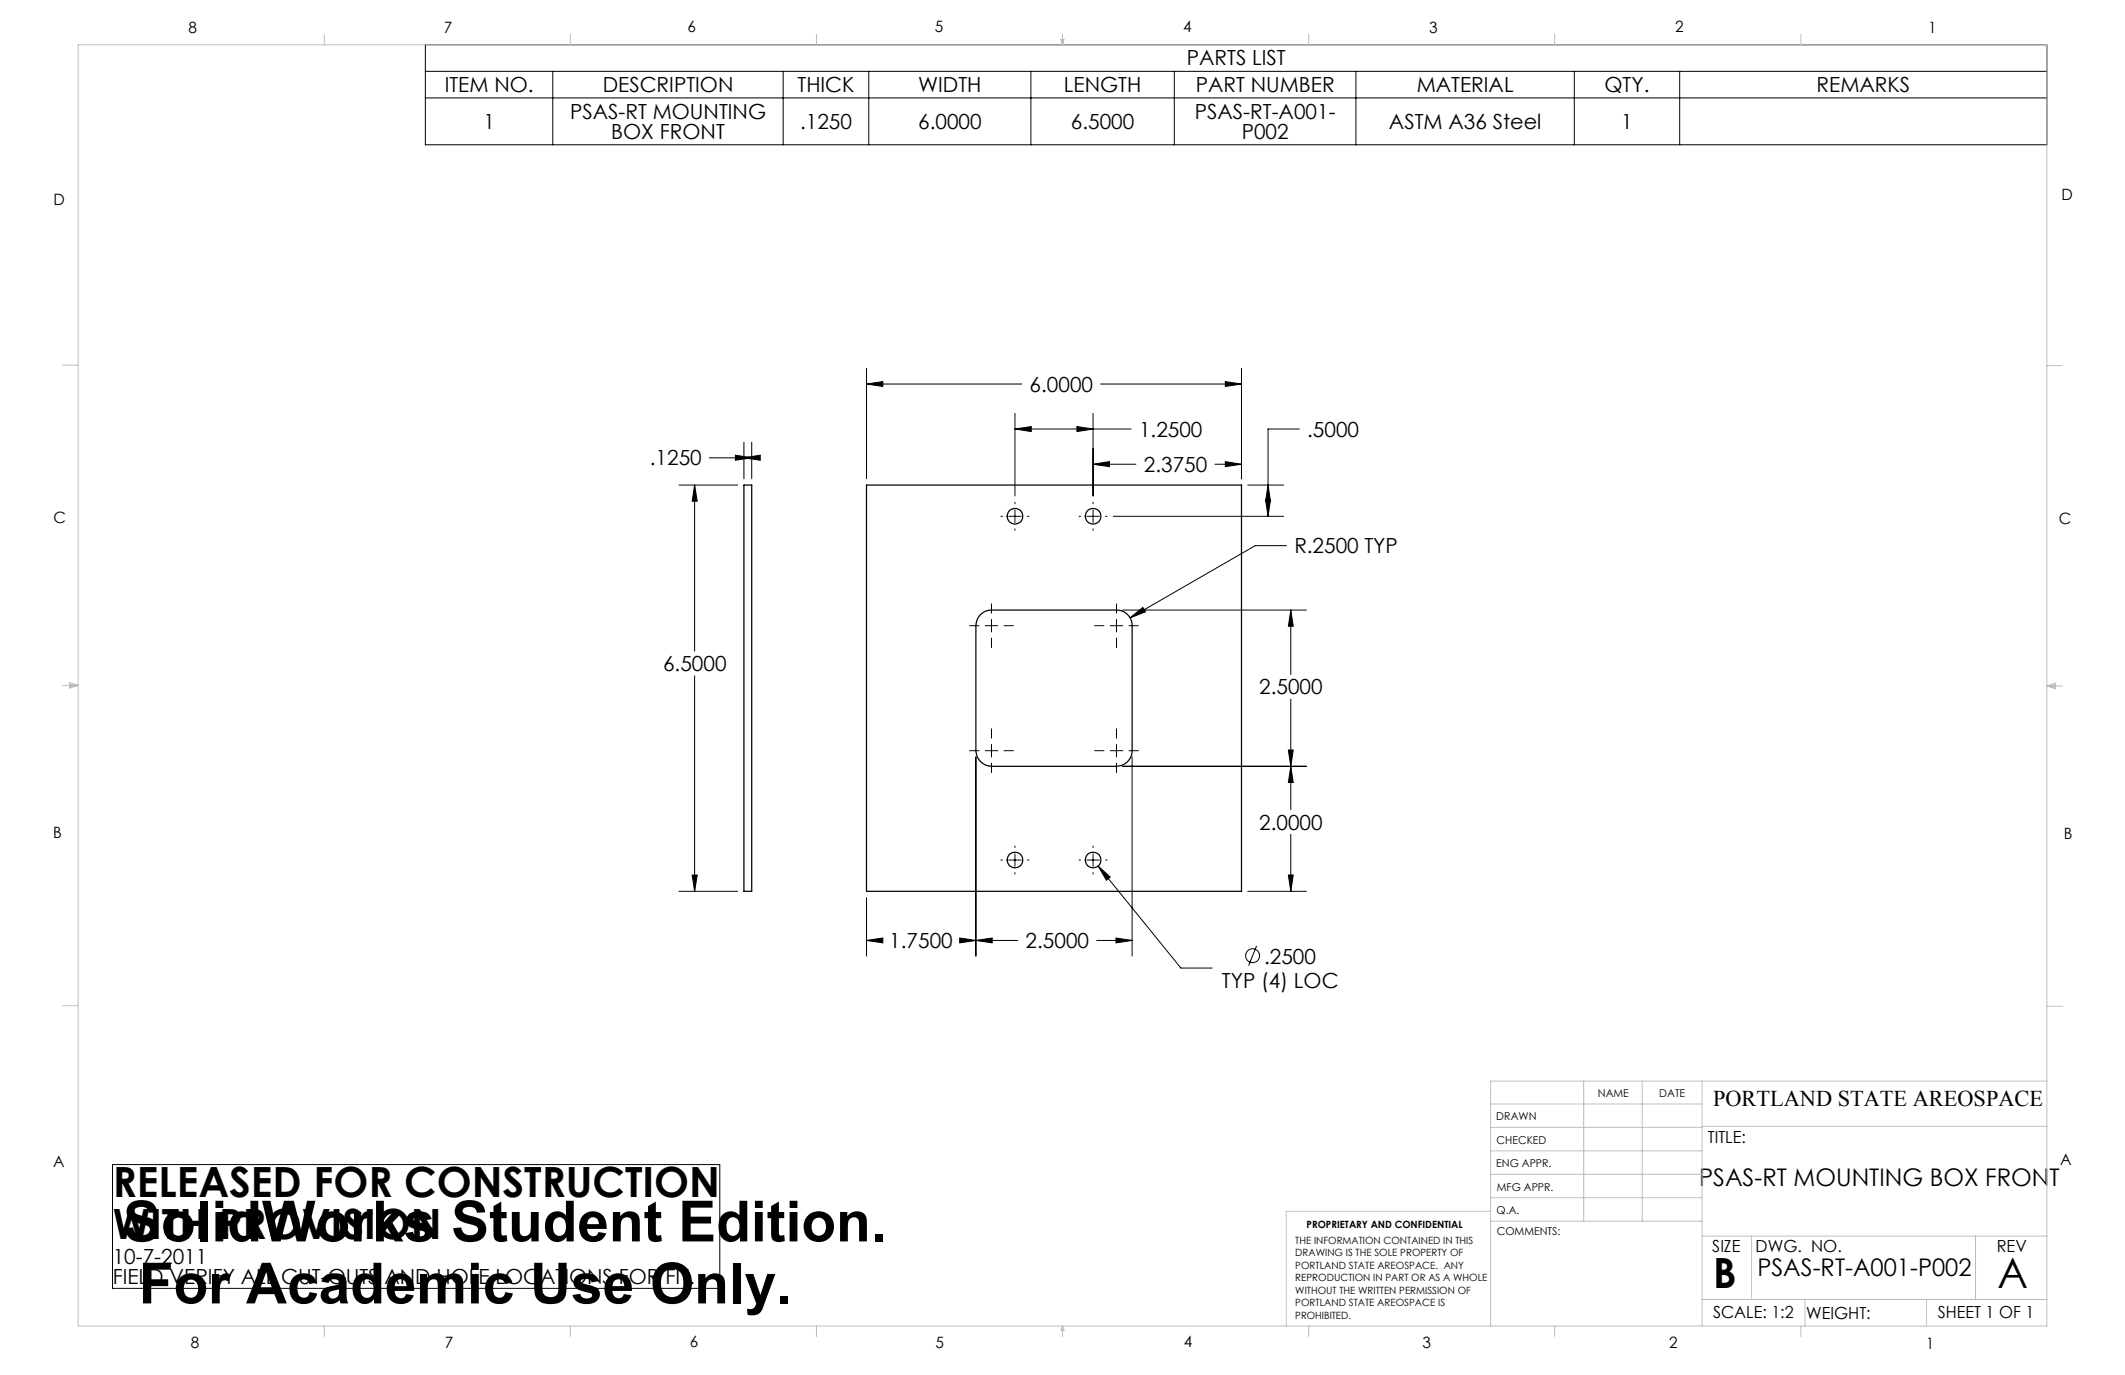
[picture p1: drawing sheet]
<svg xmlns="http://www.w3.org/2000/svg" width="432mm" height="279mm" viewBox="0 0 432 279" stroke-linecap="round" stroke-linejoin="round" font-family="sans-serif">
<g fill="none" stroke="#000" stroke-width=".2">
<path d="M86.4 9.1h329.5v20.3h-329.5zM86.4 14.5h329.5M86.4 19.9h329.5M112.3 14.5v14.9M159.1 14.5v14.9M176.5 14.5v14.9M209.5 14.5v14.9M238.6 14.5v14.9M275.5 14.5v14.9M319.9 14.5v14.9M341.3 14.5v14.9M176.1 78l3.3-.5v1z"/>
<path d="M176.1 74.9v22.4M176.1 78h31.5M223.7 78h28.6M249 77.5l3.3 .5-3.3 .5zM252.3 74.9v22.4M138 98.6h11.9M141.1 98.6l.6 3.2h-1zM141.1 98.6v33.7M144.1 93h8.7M149.4 92.5l3.4 .5-3.4 .5zM151.2 93l3.3-.5v1zM151.2 89.9v7.4"/>
<path d="M152.8 89.9v7.4M206.2 87.2l3.3-.5v1zM206.2 84v16.8M206.2 87.2h23.6M218.8 86.7l3.3 .5-3.3 .5zM222.1 94.3l3.3-.5v1zM222.1 84v16.8M222.1 94.3h8.7M246.9 94.3h5.4M249 93.8l3.3 .5-3.3 .5zM253.5 98.6h7.3M257.7 98.6l.5 3.2h-1z"/>
<path d="M264 87.2h-6.3v17.7M203.4 104.9h.3M205 104.9h2.5M206.2 102.1v.3M206.2 103.6v2.6M206.2 107.5v.3M208.8 104.9h.3M219.3 104.9h.3M220.8 104.9h2.6M222.1 102.1v.3M222.1 103.6v2.6M222.1 107.5v.3"/>
<path d="M224.6 104.9h.4M226.2 104.9h34.6M257.2 101.6h1l-.5 3.3zM261.4 110.9h-6.3l-25.5 14.7M141.1 137.3v43.8M197 127.1h1.9M200.2 127.1h2.5M201.5 122.7v1.9M201.5 125.9v2.5M201.5 129.7v1.9M204 127.1h1.9M222.4 127.1h1.9"/>
<path d="M225.6 127.1h2.5M226.9 122.7v1.9M226.9 125.9v2.5M226.9 129.7v1.9M228.1 124h37.4M229.4 127.1h1.9M229.6 125.6l2.6-2.2 .6 .9zM262.3 124l.5 3.2h-1zM262.3 124v13.1M197 152.5h1.9M198.3 153.8v40.5M200.2 152.5h2.5"/>
<path d="M201.5 148.1v1.9M201.5 151.3v2.5M201.5 155.1v1.9M204 152.5h1.9M222.4 152.5h1.9M225.6 152.5h2.5M226.9 148.1v1.9M226.9 151.3v2.5M226.9 155.1v1.9M228.1 155.7h37.4M229.4 152.5h1.9M230 153.8v40.5"/>
<path d="M261.8 152.4h1l-.5 3.3zM262.3 155.7l.5 3.3h-1zM262.3 142.1v22.4M140.7 177.8h1l-.6 3.3zM203.4 174.8h.3M205 174.8h2.5M206.2 171.9v.3M206.2 173.5v2.5M206.2 177.3v.3M208.8 174.8h.3M219.3 174.8h.3M220.8 174.8h2.6"/>
<path d="M222.1 171.9v.3M222.1 173.5v2.5M222.1 177.3v.3M223.1 176l2.5 2.2-.8 .7zM223.1 176l16.9 20.7h6.3M224.6 174.8h.4M261.8 177.8h1l-.5 3.3zM262.3 169.5v11.6M138 181.1h11.9M176.1 191.1l3.3-.5v1zM176.1 182.4v11.9M176.1 191.1h3"/>
<path d="M195 190.6l3.3 .5-3.3 .5zM195.2 191.1h11.6M198.3 191.1l3.3-.5v1zM222.8 191.1h7.2M226.8 190.6l3.2 .5-3.2 .5zM253.5 181.1h12M255.3 192.2l-1.6 4M22.9 236.6h123.4v25.2h-123.4z"/>
<circle cx="254.5" cy="194.2" r="1.41"/>
</g>
<g fill="none" stroke="#c0c0c0" stroke-width=".2">
<path d="M15.9 9.1h400v260.4h-400zM65.9 6.9v2.2M115.9 6.9v2.2M165.9 6.9v2.2M215.6 8h.6l-.3 1.1zM215.7 8l.2 1.1M215.9 6.9v2.2M216 8l-.1 1.1M265.9 6.9v2.2M315.9 6.9v2.2M365.9 6.9v2.2M12.7 74.2h3.2"/>
<path d="M415.9 74.3h3.2M12.7 139.3h3.2M14.2 139.1l1.7 .2M14.2 138.7l1.7 .6-1.7 .5zM15.9 139.3l-1.7 .3M415.9 139.4h3.2M415.9 139.4l1.8-.6v1.2zM415.9 139.4l1.8 .3M417.7 139.2l-1.8 .2M12.7 204.4h3.2M321.8 219.7v28.4M333.7 219.7v28.4"/>
<path d="M345.9 219.7v49.8M415.9 204.5h3.2M415.9 219.7h-113v49.8M302.9 233.9h43M302.9 229.1h43M302.9 224.3h43M302.9 238.6h43M345.9 228.9h70M302.9 248.1h43M302.9 243.4h43M302.9 246.1h-41.5v23.4M345.9 251.2h70"/>
<path d="M355.9 251.2v12.9M401.4 251.2v12.9M65.9 269.5v2.1M115.9 269.5v2.1M165.9 269.5v2.1M215.9 269.5v2.1M215.9 269.5l.3 .8h-.6zM265.9 269.5v2.1M315.9 269.5v2.1M345.9 264.1h70M365.9 269.5v2.1M366.8 264.1v5.4"/>
<path d="M391.5 264.1v5.4"/>
</g>
<path d="M249 77.5l3.3 .5-3.3 .5zM176.1 78l3.3-.5v1zM198.3 191.1l3.3-.5v1zM226.8 190.6l3.2 .5-3.2 .5zM261.8 152.4h1l-.5 3.3zM262.3 124l.5 3.2h-1zM206.2 87.2l3.3-.5v1zM218.8 86.7l3.3 .5-3.3 .5zM257.7 98.6l.5 3.2h-1zM257.2 101.6h1l-.5 3.3zM223.1 176l1.7 2.9 .8-.7zM249 93.8l3.3 .5-3.3 .5zM222.1 94.3l3.3-.5v1zM195 190.6l3.3 .5-3.3 .5zM176.1 191.1l3.3-.5v1zM262.3 155.7l.5 3.3h-1zM261.8 177.8h1l-.5 3.3zM229.6 125.6l3.2-1.3-.6-.9zM151.2 93l3.3-.5v1zM149.4 92.5l3.4 .5-3.4 .5zM140.7 177.8h1l-.6 3.3zM141.1 98.6l.6 3.2h-1z" fill="#000"/>
<g fill="none" stroke="#000" stroke-width=".25">
<path d="M151.2 98.6h1.6v82.5h-1.6zM176.1 98.6h76.2v82.5h-76.2zM199.2 124.9a2.98 2.98 0 0 1 2.3-.9h25.4a3.1 3.1 0 0 1 3.1 3.1v25.4a3.2 3.2 0 0 1-3.1 3.2h-25.4a3.3 3.3 0 0 1-3.2-3.2l.1-25.9a2.93 2.93 0 0 1 .8-1.7z"/>
<circle cx="206.2" cy="104.9" r="1.59"/>
<circle cx="222.1" cy="104.9" r="1.59"/>
<circle cx="206.2" cy="174.7" r="1.59"/>
<circle cx="222.1" cy="174.7" r="1.59"/>
</g>
<g font-size="11.5">
<text x="25" y="252.3">SolidWorks Student Edition.</text>
<text x="28.2" y="264.9">For Academic Use Only.</text>
</g>
<g font-size="8.5">
<text x="22.9" y="243.3">RELEASED FOR CONSTRUCTION</text>
<text x="22.9" y="251.7">WITH PROVISION</text>
<text x="348.1" y="261.8">B</text>
<text x="405.9" y="261.6">A</text>
</g>
<g font-size="4.9">
<text x="345.3" y="241">PSAS-RT MOUNTING BOX FRONT</text>
<text x="357.1" y="259.2">PSAS-RT-A001-P002</text>
</g>
<text font-size="4.6" x="348.1" y="224.8">PORTLAND STATE AREOSPACE</text>
<g font-size="4.2">
<text x="241.2" y="13.3">PARTS LIST</text>
<text x="90.4" y="18.7">ITEM NO.</text>
<text x="122.5" y="18.7">DESCRIPTION</text>
<text x="162.1" y="18.7">THICK</text>
<text x="186.6" y="18.7">WIDTH</text>
<text x="216.2" y="18.7">LENGTH</text>
<text x="243" y="18.7">PART NUMBER</text>
<text x="287.9" y="18.7">MATERIAL</text>
<text x="326" y="18.7">QTY.</text>
<text x="369.1" y="18.7">REMARKS</text>
<text x="98.2" y="26.1">1</text>
<text x="115.8" y="24.1">PSAS-RT MOUNTING</text>
<text x="124.2" y="28.2">BOX FRONT</text>
<text x="162.6" y="26.1">.1250</text>
<text x="186.6" y="26.1">6.0000</text>
<text x="217.6" y="26.1">6.5000</text>
<text x="242.8" y="24.1">PSAS-RT-A001-</text>
<text x="252.3" y="28.2">P002</text>
<text x="282.2" y="26.1">ASTM A36 Steel</text>
<text x="329.5" y="26.1">1</text>
<text x="209.2" y="79.6">6.0000</text>
<text x="231.4" y="88.7">1.2500</text>
<text x="265.6" y="88.7">.5000</text>
<text x="132.1" y="94.6">.1250</text>
<text x="232.4" y="95.9">2.3750</text>
<text x="263" y="112.4">R.2500 TYP</text>
<text x="134.7" y="136.4">6.5000</text>
<text x="255.9" y="141.1">2.5000</text>
<text x="255.9" y="168.6">2.0000</text>
<text x="180.7" y="192.7">1.7500</text>
<text x="208.4" y="192.7">2.5000</text>
<text x="256.9" y="195.8">.2500</text>
<text x="248.3" y="200.8">TYP (4) LOC</text>
<text x="22.9" y="256.8">10-7-2011</text>
<text x="22.9" y="260.9">FIELD VERIFY ALL CUT-OUTS AND HOLE LOCATIONS FOR FIT.</text>
</g>
<g font-size="3.4">
<text x="347.1" y="232.3">TITLE:</text>
<text x="347.9" y="254.3">SIZE</text>
<text x="356.7" y="254.4">DWG. NO.</text>
<text x="405.7" y="254.5">REV</text>
<text x="348.1" y="267.9">SCALE: 1:2</text>
<text x="367" y="268">WEIGHT:</text>
<text x="393.8" y="267.9">SHEET 1 OF 1</text>
</g>
<g font-size="3.2">
<text x="38.3" y="6.7">8</text>
<text x="90.2" y="6.7">7</text>
<text x="139.7" y="6.5">6</text>
<text x="190" y="6.5">5</text>
<text x="240.4" y="6.5">4</text>
<text x="290.4" y="6.7">3</text>
<text x="340.4" y="6.5">2</text>
<text x="391.9" y="6.7">1</text>
<text x="10.9" y="41.6">D</text>
<text x="418.9" y="40.7">D</text>
<text x="10.9" y="106.3">C</text>
<text x="418.4" y="106.4">C</text>
<text x="10.8" y="170.2">B</text>
<text x="419.4" y="170.6">B</text>
<text x="10.8" y="237.2">A</text>
<text x="418.6" y="236.8">A</text>
<text x="38.8" y="273.8">8</text>
<text x="90.4" y="273.8">7</text>
<text x="140.2" y="273.8">6</text>
<text x="190.1" y="273.9">5</text>
<text x="240.5" y="273.8">4</text>
<text x="289" y="273.9">3</text>
<text x="339.1" y="273.8">2</text>
<text x="391.4" y="274.1">1</text>
</g>
<g font-size="2.2">
<text x="304.1" y="227.7">DRAWN</text>
<text x="324.7" y="222.9">NAME</text>
<text x="337.2" y="222.9">DATE</text>
<text x="304.1" y="232.6">CHECKED</text>
<text x="304" y="237.2">ENG APPR.</text>
<text x="304.2" y="241.9">MFG APPR.</text>
<text x="304.1" y="246.7">Q.A.</text>
<text x="304.1" y="250.9">COMMENTS:</text>
</g>
<g font-size="2">
<text x="265.5" y="249.6">PROPRIETARY AND CONFIDENTIAL</text>
<text x="263.2" y="252.8">THE INFORMATION CONTAINED IN THIS</text>
<text x="263.2" y="255.3">DRAWING IS THE SOLE PROPERTY OF</text>
<text x="263.2" y="257.8">PORTLAND STATE AREOSPACE. ANY</text>
<text x="263.2" y="260.4">REPRODUCTION IN PART OR AS A WHOLE</text>
<text x="263.2" y="262.9">WITHOUT THE WRITTEN PERMISSION OF</text>
<text x="263.2" y="265.4">PORTLAND STATE AREOSPACE IS</text>
<text x="263.2" y="267.9">PROHIBITED.</text>
</g>
</svg>
